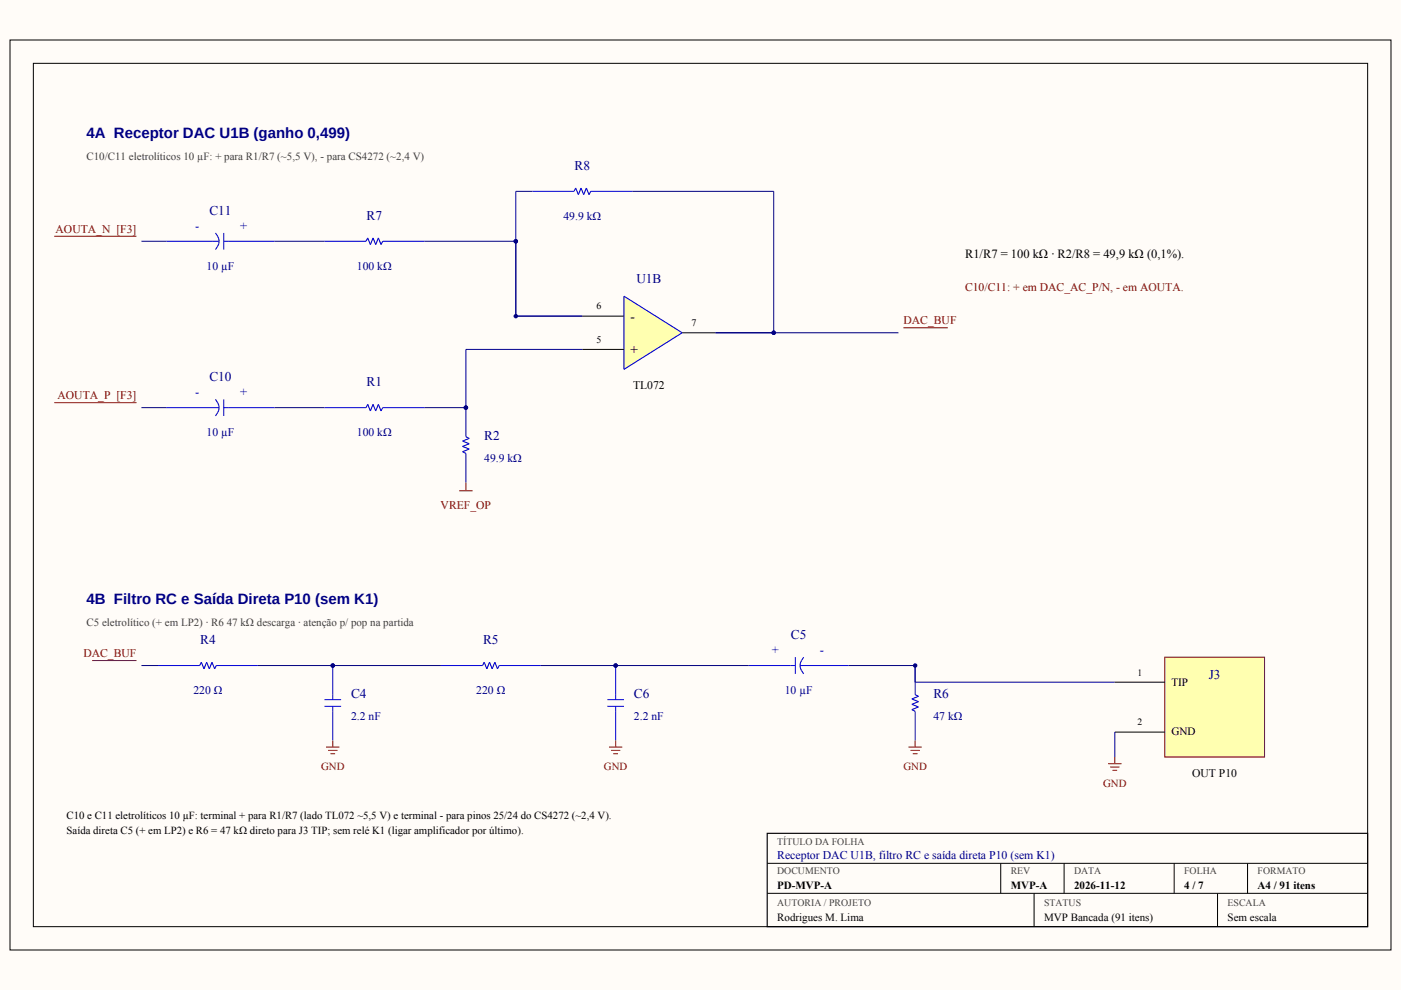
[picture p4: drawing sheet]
<svg xmlns="http://www.w3.org/2000/svg" width="297mm" height="210mm" viewBox="0 0 297 210" stroke-linecap="round" stroke-linejoin="round" font-family="sans-serif">
<path d="M0 0h297v209.9h-297z" fill-rule="evenodd" fill="#fffcf8"/>
<path d="M2.1 8.5h292.8v192.9h-292.8zM7.1 13.4h282.9v183.1h-282.9zM162.7 183h127.3M162.7 189.4h127.3M212.2 183v6.4M219.2 189.4v7.1M225.6 183v6.4M248.9 183v6.4M258.1 189.4v7.1M264.5 183v6.4" fill="none" stroke="#000" stroke-width=".21"/>
<path d="M162.7 176.7h127.3v19.8h-127.3z" fill="none" stroke="#000" stroke-width=".25"/>
<path d="M35.3 51.2h11.2M47.4 51.2h10.8M47.4 49.4v3.5M68.8 51.2h8.8M81.1 51.2h8.9M35.3 86.4h11.2M47.4 84.7v3.5M47.4 86.4h10.8M68.8 86.4h8.8M81.1 86.4h8.9" fill="none" stroke="#00f" stroke-width=".21"/>
<path d="M45.7 49.4a2.39 2.39 0 0 1 0 3.5M77.6 51.2l.4-.8 .5 1.5 .6-1.5 .6 1.5 .5-1.5 .6 1.5 .3-.7M45.7 84.7a2.39 2.39 0 0 1 0 3.5M77.6 86.4l.4-.7 .5 1.4 .6-1.4 .6 1.4 .5-1.4 .6 1.4 .3-.7" fill="none" stroke="#00f" stroke-width=".23"/>
<path d="M30 51.2h5.3M58.2 51.2h10.6M30 86.4h5.3M58.2 86.4h10.6" fill="none" stroke="#000080" stroke-width=".21"/>
<path d="M11.5 50.1h17.4M11.5 85.4h17.4" fill="none" stroke="#800000" stroke-width=".21"/>
<path d="M132.3 62.8l12.3 7.8-12.3 7.7z" fill="#ffffb0"/>
<path d="M132.3 62.8l12.3 7.8-12.3 7.7z" fill="none" stroke="#00f" stroke-width=".23"/>
<path d="M123.5 67h8.8M123.5 74.1h8.8M144.6 70.6h7.1" fill="none" stroke="#000" stroke-width=".21"/>
<path d="M90 51.2h19.4v15.8h14.1M123.5 74.1h-24.7v12.3h-8.8" fill="none" stroke="#000080" stroke-width=".21"/>
<circle cx="98.8" cy="86.4" r=".48" fill="#000080"/>
<path d="M112.9 40.6h8.8M125.2 40.6h8.9M98.8 86.4v6.2M98.8 96.1v6.2" fill="none" stroke="#00f" stroke-width=".21"/>
<path d="M121.7 40.6l.4-.7 .5 1.4 .6-1.4 .6 1.4 .5-1.4 .6 1.4 .3-.7M98.8 92.6l.7 .4-1.4 .5 1.4 .6-1.4 .6 1.4 .5-1.4 .6 .7 .3" fill="none" stroke="#00f" stroke-width=".23"/>
<path d="M97.4 104.1h2.8M98.8 102.3v1.8" fill="none" stroke="#800000" stroke-width=".21"/>
<path d="M112.9 40.6h-3.5v26.4h14.1" fill="none" stroke="#000080" stroke-width=".21"/>
<g fill="#000080">
<circle cx="109.4" cy="67" r=".48"/>
<circle cx="109.4" cy="51.2" r=".48"/>
</g>
<path d="M134.1 40.6h29.9v30h-12.3" fill="none" stroke="#000080" stroke-width=".21"/>
<circle cx="164" cy="70.6" r=".48" fill="#000080"/>
<path d="M151.7 70.6h38.8M30 141.1h3.5M54.7 141.1h15.9" fill="none" stroke="#000080" stroke-width=".21"/>
<path d="M191.6 69.5h9.3M19.5 140.1h9.4M69.1 158.4h2.9M69.6 159.1h1.9M70.1 159.8h.9M70.6 157v1.4" fill="none" stroke="#800000" stroke-width=".21"/>
<path d="M33.5 141.1h8.8M45.9 141.1h8.8M68.8 148.3h3.5M68.8 149.8h3.5M70.6 141.1v7.2M70.6 149.8v7.2" fill="none" stroke="#00f" stroke-width=".21"/>
<path d="M42.3 141.1l.4-.7 .6 1.4 .5-1.4 .6 1.4 .5-1.4 .6 1.4 .4-.7" fill="none" stroke="#00f" stroke-width=".23"/>
<circle cx="70.6" cy="141.1" r=".48" fill="#000080"/>
<path d="M93.5 141.1h8.8M105.8 141.1h8.9M128.8 148.3h3.5M128.8 149.8h3.5M130.5 141.1v7.2M130.5 149.8v7.2" fill="none" stroke="#00f" stroke-width=".21"/>
<path d="M102.3 141.1l.4-.7 .5 1.4 .6-1.4 .6 1.4 .5-1.4 .6 1.4 .3-.7" fill="none" stroke="#00f" stroke-width=".23"/>
<path d="M70.6 141.1h22.9M114.7 141.1h15.8" fill="none" stroke="#000080" stroke-width=".21"/>
<path d="M129.1 158.4h2.8M129.5 159.1h2M130 159.8h1M130.5 157v1.4" fill="none" stroke="#800000" stroke-width=".21"/>
<circle cx="130.5" cy="141.1" r=".48" fill="#000080"/>
<path d="M168.6 139.3v3.6M158.7 141.1h9.9M169.6 141.1h10.3M194 141.1v6.2M194 150.8v6.2" fill="none" stroke="#00f" stroke-width=".21"/>
<path d="M170.4 139.3a2.39 2.39 0 0 0 0 3.6M194 147.3l.7 .3-1.4 .6 1.4 .6-1.4 .5 1.4 .6-1.4 .6 .7 .3" fill="none" stroke="#00f" stroke-width=".23"/>
<path d="M130.5 141.1h28.2M179.9 141.1h14.1" fill="none" stroke="#000080" stroke-width=".21"/>
<path d="M192.6 158.4h2.8M193 159.1h2M193.5 159.8h1M194 157v1.4" fill="none" stroke="#800000" stroke-width=".21"/>
<path d="M246.9 139.3h21.2v21.2h-21.2z" fill-rule="evenodd" fill="#ffffb0" stroke="#800000" stroke-width=".21"/>
<path d="M236.4 144.6h10.5M236.4 155.2h10.5" fill="none" stroke="#000" stroke-width=".21"/>
<path d="M194 141.1v3.5h42.4M236.4 155.2v5.3" fill="none" stroke="#000080" stroke-width=".21"/>
<path d="M234.9 161.9h2.9M235.4 162.6h1.9M235.9 163.3h1M236.4 160.5v1.4" fill="none" stroke="#800000" stroke-width=".21"/>
<g fill="#000080">
<circle cx="109.4" cy="51.2" r=".48"/>
<circle cx="98.8" cy="86.4" r=".48"/>
<circle cx="164" cy="70.6" r=".48"/>
<circle cx="70.6" cy="141.1" r=".48"/>
<circle cx="130.5" cy="141.1" r=".48"/>
<circle cx="194" cy="141.1" r=".48"/>
</g>
<g font-size="3.2" fill="#000080">
<text x="18.3" y="29.3">4A Receptor DAC U1B (ganho 0,499)</text>
<text x="18.3" y="128.1">4B Filtro RC e Saída Direta P10 (sem K1)</text>
</g>
<g font-size="2.8" fill="#000080">
<text x="121.8" y="36">R8</text>
<text x="44.4" y="45.5">C11</text>
<text x="77.7" y="46.6">R7</text>
<text x="134.9" y="60">U1B</text>
<text x="44.4" y="80.8">C10</text>
<text x="77.7" y="81.8">R1</text>
<text x="102.7" y="93.3">R2</text>
<text x="42.5" y="136.5">R4</text>
<text x="102.4" y="136.5">R5</text>
<text x="167.7" y="135.5">C5</text>
<text x="256.3" y="143.9">J3</text>
<text x="74.4" y="148">C4</text>
<text x="134.4" y="148">C6</text>
<text x="197.9" y="148">R6</text>
</g>
<g font-size="2.8">
<text x="133.7" y="68.1">-</text>
<text x="133.7" y="75.1">+</text>
</g>
<g font-size="2.6" fill="#00f">
<text x="41.4" y="48.7">-</text>
<text x="50.9" y="48.7">+</text>
<text x="41.4" y="84">-</text>
<text x="50.9" y="84">+</text>
<text x="163.6" y="138.6">+</text>
<text x="173.8" y="138.6">-</text>
</g>
<text font-size="2.6" x="204.6" y="54.7">R1/R7 = 100 kΩ · R2/R8 = 49,9 kΩ (0,1%).</text>
<g font-size="2.5" fill="#000080">
<text x="119.5" y="46.6">49.9 kΩ</text>
<text x="43.8" y="57.2">10 µF</text>
<text x="75.7" y="57.2">100 kΩ</text>
<text x="43.8" y="92.4">10 µF</text>
<text x="75.7" y="92.4">100 kΩ</text>
<text x="102.7" y="97.9">49.9 kΩ</text>
<text x="41" y="147.1">220 Ω</text>
<text x="101" y="147.1">220 Ω</text>
<text x="166.4" y="147.1">10 µF</text>
<text x="74.4" y="152.6">2.2 nF</text>
<text x="134.4" y="152.6">2.2 nF</text>
<text x="197.9" y="152.6">47 kΩ</text>
<text x="164.8" y="182.2">Receptor DAC U1B, filtro RC e saída direta P10 (sem K1)</text>
</g>
<g font-size="2.5" fill="#800000">
<text x="11.8" y="49.4">AOUTA_N [F3]</text>
<text x="204.6" y="61.7">C10/C11: + em DAC_AC_P/N, - em AOUTA.</text>
<text x="191.6" y="68.8">DAC_BUF</text>
<text x="12.2" y="84.7">AOUTA_P [F3]</text>
<text x="93.4" y="108">VREF_OP</text>
<text x="17.7" y="139.3">DAC_BUF</text>
</g>
<g font-size="2.5">
<text x="134.2" y="82.6">TL072</text>
<text x="252.8" y="164.7">OUT P10</text>
</g>
<g font-size="2.4">
<text x="248.4" y="145.3">TIP</text>
<text x="248.4" y="155.9">GND</text>
</g>
<g font-size="2.3" fill="#404040">
<text x="18.3" y="33.9">C10/C11 eletrolíticos 10 µF: + para R1/R7 (~5,5 V), - para CS4272 (~2,4 V)</text>
<text x="18.3" y="132.6">C5 eletrolítico (+ em LP2) · R6 47 kΩ descarga · atenção p/ pop na partida</text>
</g>
<g font-size="2.3" fill="#800000">
<text x="68.1" y="163.3">GND</text>
<text x="128" y="163.3">GND</text>
<text x="191.5" y="163.3">GND</text>
<text x="233.9" y="166.9">GND</text>
</g>
<g font-size="2.3">
<text x="14.1" y="173.6">C10 e C11 eletrolíticos 10 µF: terminal + para R1/R7 (lado TL072 ~5,5 V) e terminal - para pinos 25/24 do CS4272 (~2,4 V).</text>
<text x="14.1" y="176.7">Saída direta C5 (+ em LP2) e R6 = 47 kΩ direto para J3 TIP; sem relé K1 (ligar amplificador por último).</text>
<text x="164.8" y="188.6">PD-MVP-A</text>
<text x="214.3" y="188.6">MVP-A</text>
<text x="227.7" y="188.6">2026-11-12</text>
<text x="251.1" y="188.6">4 / 7</text>
<text x="266.6" y="188.6">A4 / 91 itens</text>
<text x="164.8" y="195.2">Rodrigues M. Lima</text>
<text x="221.4" y="195.2">MVP Bancada (91 itens)</text>
<text x="260.3" y="195.2">Sem escala</text>
</g>
<g font-size="2.1">
<text x="126.5" y="65.6">6</text>
<text x="146.6" y="69.1">7</text>
<text x="126.5" y="72.7">5</text>
</g>
<g font-size="2.1" fill="#404040">
<text x="164.8" y="179.1">TÍTULO DA FOLHA</text>
<text x="164.8" y="185.4">DOCUMENTO</text>
<text x="214.3" y="185.4">REV</text>
<text x="227.7" y="185.4">DATA</text>
<text x="251.1" y="185.4">FOLHA</text>
<text x="266.6" y="185.4">FORMATO</text>
<text x="164.8" y="192.1">AUTORIA / PROJETO</text>
<text x="221.4" y="192.1">STATUS</text>
<text x="260.3" y="192.1">ESCALA</text>
</g>
<g font-size="2">
<text x="241.1" y="143.2">1</text>
<text x="241.1" y="153.8">2</text>
</g>
</svg>
